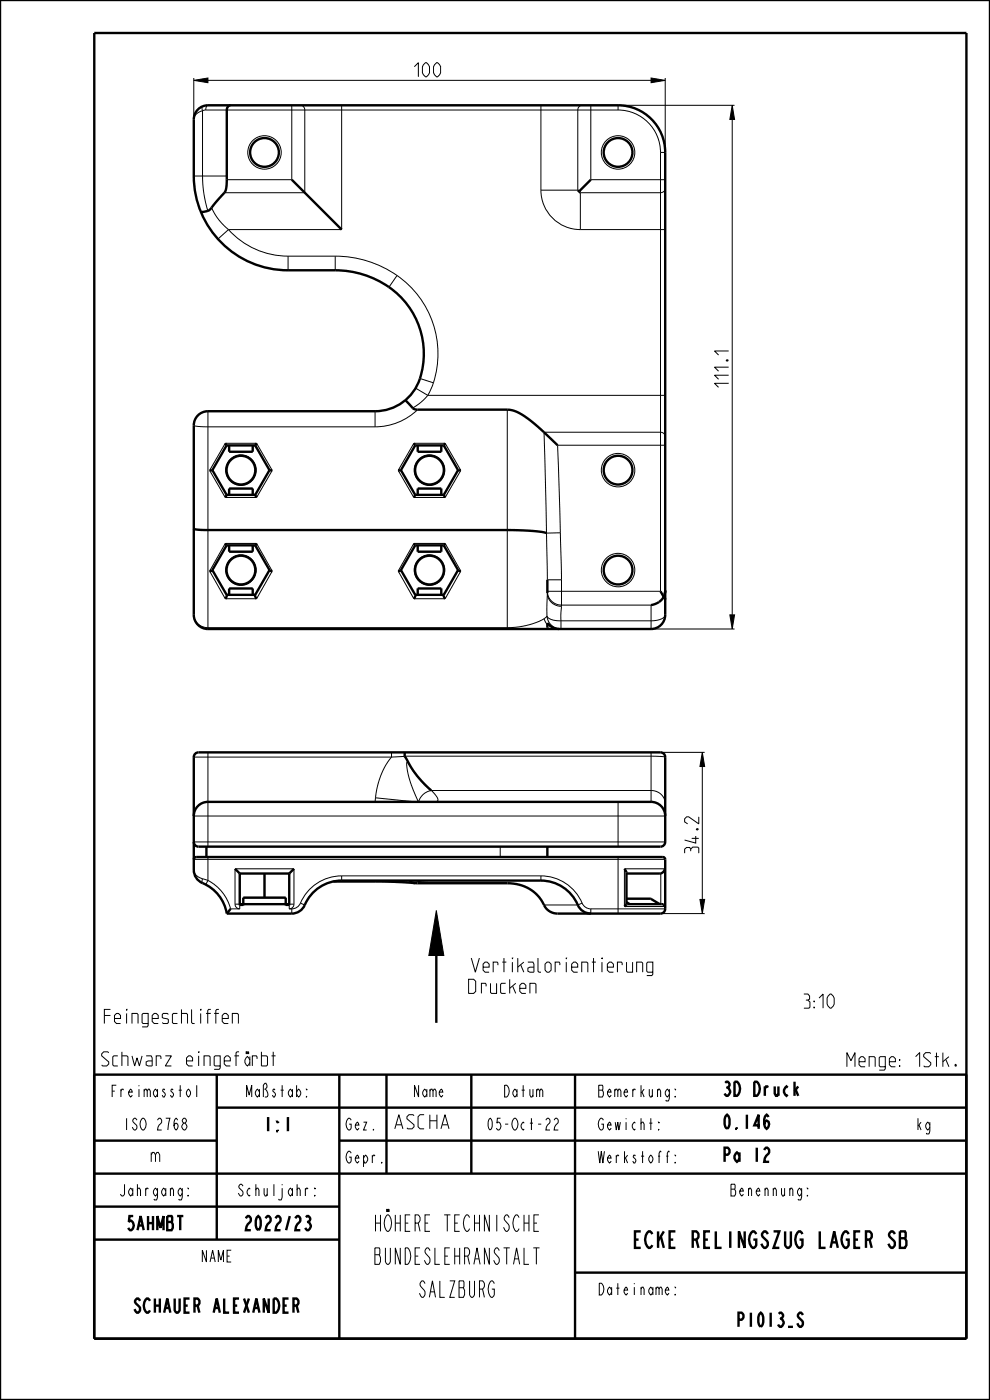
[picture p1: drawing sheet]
<svg xmlns="http://www.w3.org/2000/svg" width="210mm" height="297mm" viewBox="0 0 210 297" stroke-linecap="round" stroke-linejoin="round" font-family="sans-serif">
<path d="M41.1 17l3-.5v1zM138.1 16.5l3 .5-3 .5zM155.3 22.3l.5 3h-1zM154.8 130.4h1l-.5 3zM149 159.6l.5 3h-1zM148.5 190.8h1l-.5 3zM92.6 193.2l1.5 9.5h-3.1z" fill="#000"/>
<g fill="none" stroke="#000" stroke-width=".21">
<path d="M41.1 17l3-.5v1zM41.1 16.5v8.8a2.16 2.16 0 0 1 1.9-1.8M44.1 17h94M138.1 16.5l3 .5-3 .5zM141.1 16.5v15.8h-1M41.1 37.3h7M43 23.5v15.3l.4 3 .7 2.9M43 22.6l-.2 .3 .2 .6M43.6 23.3l-.6 .2M43.6 23.3h87.5M44.1 22.3l-.3 .3-.2 .7M61.9 22.3v15.8h-13.8"/>
<path d="M63.7 22.3l.6 .3 .3 .6 .1 17.7h-17.1M72.5 22.3v26.4h-24M114.7 22.3v18M123.5 22.3l-.6 .3-.3 .6v17.1h-7.9M125.3 22.3v15.8h15.8M131.1 23.3a9 9 0 0 1 9 9M140.1 32.3v93.1h-24a2.96 2.96 0 0 0 3 3h19v5h17.7M141.1 40l-.2 .6-.7 .3h-17.1v7.8M155.3 22.3l.5 3h-1zM155.3 25.3v105.1M155.8 22.3h-24.7v1M44.9 44.1a12.3 12.3 0 0 0 3.6 4.6"/>
<path d="M48.5 48.7a17 17 0 0 0 12.6 5.6M48.5 48.7l-2.3 2M61.1 54.3v3M61.1 54.3h10M71.1 54.3a23 23 0 0 1 13.1 4.1M71.1 54.3v3M84.2 58.4a20.2 20.2 0 0 1 7.7 22.8M84.2 58.4l-1.7 2.5M114.7 40.3a8.4 8.4 0 0 0 8.4 8.4M123.1 48.7h18M41.1 90.2l.8 .3 2 .1h35.7M44.1 87.2v46.2"/>
<path d="M47.8 94h6.6l3.3 5.8-3.3 5.7h-6.6l-3.3-5.7zM48.6 95.8h5M79.6 87.2v3.4M87.8 94h6.6l3.3 5.8-3.3 5.7h-6.6l-3.3-5.7zM88.2 82.3l2.5 1.6M88.6 86.9a13 13 0 0 1-9 3.7M88.6 95.8h5M89.1 80.3l2.8 .9M90.7 83.9l-1.4 1.5-1.8 1.2M90.7 83.9h50.4M91.9 81.2l-1.2 2.7M107.6 86.9v46.5"/>
<path d="M141.1 92.6l-.3-.6-.7-.3h-24.7l.7 31.3h3M141.1 94.5h-22.8l.6 18.5M47.8 115.3h6.6l3.3 5.9-3.3 5.8h-6.6l-3.3-5.8zM48.6 117h5M48.6 103.7h5M87.8 115.3h6.6l3.3 5.9-3.3 5.8h-6.6l-3.3-5.8zM88.6 117h5M88.6 103.7h5M118.9 113l.2 10M118.9 113l-3 .1M41.1 130.4a2.87 2.87 0 0 0 3 2.8h63.5a15.8 15.8 0 0 0 7.8-1.9M48.6 124.9h5"/>
<path d="M88.6 124.9h5M115.4 131.3l.7 1.2M116 130.7a2.99 2.99 0 0 0 3 2.7v-1.7M116 130.7a3.2 3.2 0 0 0 3 1M116 130.7l-.6 .6M116.1 132.2l1.1 .9 1.4 .3M116.1 133.2l1.3 .2v-.2M119.1 128.6a2.9 2.9 0 0 1-3-2.8l-.1 4.9M119.1 128.6l-.1 3.1M119.1 123v5.6M141.1 130.4a2.48 2.48 0 0 1-2.5 1.3h-19.6M154.8 130.4h1l-.5 3z"/>
<path d="M44.1 159.6v20M83.1 159.6v1M138.1 159.6v10.5M140.1 159.6h9.4M149 159.6l.5 3h-1zM41.1 178.6h100M41.1 173.1h100M41.1 160.6h42M79.6 169.2v.9M79.6 169.2l8.5 .9M83.1 160.6a15.9 15.9 0 0 0-3.5 8.6M85.8 160.4h52.3l3 .2"/>
<path d="M85.9 160.5l-2.8 .1M91.5 167.7h.1M91.5 167.7a3.4 3.4 0 0 0-2.7 2.4M91.5 167.7a22.4 22.4 0 0 1-4.8-5.6l-.3-.4a4.3 4.3 0 0 0 .2 2.7l.7 2.2 1.5 3.6M91.5 167.7h46.6a2.89 2.89 0 0 1 3 2.8M91.5 167.7l1 1a.93 .93 0 0 1 .3 1.3l-.7 .1M106.1 179.6v2.2M131.1 170.1v9.5M149 162.6v28.2M41.1 184.6a2.16 2.16 0 0 0 1.9 1.8M41.1 182.3h100M43 186.4l1.1 .4"/>
<path d="M43 186.4l-.2 .6 .2 .3M44.1 186.8a9.5 9.5 0 0 1 4.8 6h2M44.1 181.8v5M44.1 186.8l-.5 .9M49.9 191.8l.2 .7 .8 .3M49.9 191.8h1M51.6 192.1h-.7v.7M51.6 190.5h9M60.6 192.1h.8v.7M61.4 191.8h1M61.4 192.8h.5M61.9 192.8v1"/>
<path d="M62.4 191.8l-.3 .7-.7 .3M62.4 191.8v-7.5h-12.5v7.5M63.7 191.6a2 2 0 0 1-1.8 1.2M63.7 191.6l1 .4M72.5 185.8a9.5 9.5 0 0 0-8.8 5.8M72.5 185.8v1M72.5 185.8h42.2M79.6 186.8v.2M90.7 186.8l-3.2 .4M92.6 193.2l1.5 9.5h-3.1zM114.7 185.8a9.5 9.5 0 0 1 8.8 5.8M114.7 185.8v1"/>
<path d="M123.5 191.6a2 2 0 0 0 1.8 1.2M123.5 191.6l-.9 .4h-7.2M125.3 192.8v1M125.3 192.8h15.8M131.1 181.8v12M132.5 184.3h8.5v8h-8.5zM132.9 190.7h5.2M140.1 193.8h9.4M140.2 185.3v6.5M148.5 190.8h1l-.5 3z"/>
<circle cx="56.1" cy="32.3" r="3.6"/>
<circle cx="131.1" cy="32.3" r="3.6"/>
<circle cx="51.1" cy="99.7" r="3.3"/>
<circle cx="91.1" cy="99.7" r="3.3"/>
<circle cx="131.1" cy="99.7" r="3.6"/>
<circle cx="51.1" cy="120.9" r="3.3"/>
<circle cx="91.1" cy="120.9" r="3.3"/>
<circle cx="131.1" cy="120.9" r="3.6"/>
</g>
<g fill="none" stroke="#000" stroke-width=".51">
<path d="M0 0h210v297h-210zM20 7h185v277h-185zM42 23.2l1.2-.7 .9-.2h87a10 10 0 0 1 10 10v98.1a3 3 0 0 1-3 3h-94a3 3 0 0 1-3-3v-40.2a3 3 0 0 1 3-3h35.5a10.3 10.3 0 0 0 10.1-9.8 17.7 17.7 0 0 0-14.2-19.6l-3.3-.4-11.1-.1a20 20 0 0 1-20-20v-12l.3-1.3zM48.9 22.3l-.5 .3-.3 .7v14.8a3.9 3.9 0 0 1-1.5 3.8l-1.7 2.2a2.32 2.32 0 0 1-2.3 .8M61.9 38.1l10.6 10.6M125.3 38.1l-2.4 2.5M122.6 40.3l.3 .3M122.9 40.6l.2 .3M45 99.7l-.5 .1M45 99.7l3.1 5.3M47.8 94l.3 .5M48.1 94.5h6"/>
<path d="M48.1 94.5l-3.1 5.2M48.6 94.5v1.3h5v-1.3M54.1 94.5l3.1 5.2M54.4 94l-.3 .5M57.2 99.7l-3.1 5.3M57.2 99.7l.5 .1M85 99.7l-.5 .1M85 99.7l3.1 5.3M85.9 84.9l.7 .6a2.6 2.6 0 0 0 1.7 1.4h19.3a8.2 8.2 0 0 1 5 2.4l2.8 2.4M87.8 94l.3 .5M88.1 94.5h6M88.1 94.5l-3.1 5.2"/>
<path d="M88.6 94.5v1.3h5v-1.3M94.1 94.5l3.1 5.2M94.4 94l-.3 .5M97.2 99.7l-3.1 5.3M97.2 99.7l.5 .1M115.4 91.7h.1M115.4 91.7l2.9 2.8M41.1 112.2l.8 .2h1.9h63.8a36.2 36.2 0 0 1 8.3 .7M47.8 115.3l.3 .4h6M48.1 105h6M48.1 115.7l-3.1 5.3M48.1 105l-.3 .5"/>
<path d="M48.6 105v-1.4h5v1.4M48.6 115.7v1.3h5v-1.3M54.1 105l.3 .5M54.1 115.7l3.1 5.3 .5 .2M54.4 115.3l-.3 .4M87.8 115.3l.3 .4M88.1 115.7h6M88.1 115.7l-3.1 5.3-.5 .2M88.1 105h6M88.1 105l-.3 .5M88.6 115.7v1.3h5v-1.3M88.6 105v-1.4h5v1.4"/>
<path d="M94.1 105l.3 .5M94.1 115.7l3.1 5.3 .5 .2M94.4 115.3l-.3 .4M45 121l-.5 .2M45 120.9l3.1 5.3M48.1 126.2h6M48.1 126.2l-.3 .8M48.6 126.2v-1.4h5v1.4M57.2 120.9l-3.1 5.3 .3 .8M85 120.9l3.1 5.3M88.1 126.2h6M88.1 126.2l-.3 .8"/>
<path d="M88.6 126.2v-1.4h5v1.4M94.1 126.2l.3 .8M97.2 120.9l-3.1 5.3M116.1 132.2a3.1 3.1 0 0 0 2.5 1.2M116.1 123v2.8M116.1 132.2v1M140.1 125.4l.7 1.2M140.8 126.6a3.6 3.6 0 0 1-2.7 1.8M140.8 126.5l.3 .7M140.9 126.2l-.1 .4M141 126.2h-.1M141.1 125.3l-.1 .8"/>
<path d="M141.1 125.3l-.1 .9M141.1 125.2v.1M85.9 159.6l-.1 .8a23.2 23.2 0 0 0 5.7 7.3M41.1 178.6a1 1 0 0 0 1 1h98a1 1 0 0 0 1-1v-18a1 1 0 0 0-1-1h-98a1 1 0 0 0-1 1v24a3.3 3.3 0 0 0 2.7 3.1 8.5 8.5 0 0 1 4.3 6.1M41.1 173.1a3 3 0 0 1 3-3h94a3 3 0 0 1 3 3M43.8 179.6v2.2M116.1 179.6v2.2M41.1 182.3l.1-.2 .4-.3h99l.4 .3 .1 .2v10.5a1 1 0 0 1-1 1h-21.8a3.4 3.4 0 0 1-3.2-2.4 8.2 8.2 0 0 0-7.5-4l-19.6-.1M48.1 193.8h13.8a3 3 0 0 0 2.8-1.8 8.5 8.5 0 0 1 7.8-5.2h42.2a8.7 8.7 0 0 1 8.1 5.7 3 3 0 0 0 2.5 1.3M48.9 192.8l-.8 1M49.9 184.3l1 1M50.9 185.3v6.8"/>
<path d="M50.9 192h.7M50.9 191.8h10.5M50.9 185.3h10.5M51.6 192.1v-1.7h9v1.7M56.1 185.3v5.1M60.6 192h.8M61.4 185.3v6.8M62.4 184.3l-1 1M70.7 187h10.7l6.6 .3M86.9 186.8l.5 .4 .6 .1M132.5 184.3l.4 .8v6.8M132.9 191.9l-.4 .4"/>
<path d="M132.9 191.9l7.5-.1 .4 .2 .2 .3M132.9 190.6h5.1l1.9 1.2M132.9 191.4l.7 .4M141 184.3l-.3 .7-.6 .3h-7.2M92.6 202.7v14.3M20 228h185v56M46 235h159M46 228v35M72 228v56M82 228v21M100 228v21M122 228v56"/>
<path d="M20 242h26M20 249h185M20 256h52M72 242h133M20 263h52M122 270h83"/>
<circle cx="56.1" cy="32.3" r="3.1"/>
<circle cx="131.1" cy="32.3" r="3.1"/>
<circle cx="51.1" cy="99.7" r="3.1"/>
<circle cx="91.1" cy="99.7" r="3.1"/>
<circle cx="131.1" cy="99.7" r="3.1"/>
<circle cx="51.1" cy="120.9" r="3.1"/>
<circle cx="91.1" cy="120.9" r="3.1"/>
<circle cx="131.1" cy="120.9" r="3.1"/>
</g>
<g font-size="4.6">
<text x="77.1" y="261.2">HÖHERE TECHNISCHE</text>
<text x="77.1" y="268.2">BUNDESLEHRANSTALT</text>
<text x="130.7" y="264.7">ECKE RELINGSZUG LAGER SB</text>
<text x="87.6" y="275.2">SALZBURG</text>
</g>
<g font-size="3.9">
<text x="87.9" y="16.3">100</text>
<text x="154.6" y="82.2" transform="rotate(-90 154.6 82.2)">111.1</text>
<text x="148.2" y="181" transform="rotate(-90 148.2 181)">34.2</text>
<text x="99.4" y="206.2">Vertikalorientierung</text>
<text x="99.4" y="210.7">Drucken</text>
<text x="168.4" y="213.9">3:10</text>
<text x="21.6" y="217.1">Feingeschliffen</text>
<text x="21.6" y="226.1">Schwarz eingefärbt</text>
<text x="179.1" y="226.3">Menge: 1Stk.</text>
<text x="153.2" y="232.5">3D Druck</text>
<text x="55.5" y="240">1:1</text>
<text x="83.2" y="239.5">ASCHA</text>
<text x="153.2" y="239.5">0.146</text>
<text x="31.6" y="246.5">m</text>
<text x="153.2" y="246.5">Pa 12</text>
<text x="26" y="261">5AHMBT</text>
<text x="50.8" y="261">2022/23</text>
<text x="26.1" y="278.5">SCHAUER ALEXANDER</text>
<text x="155.3" y="281.5">P1013_S</text>
</g>
<g font-size="3.3">
<text x="22.3" y="232.7">Freimasstol</text>
<text x="51.2" y="232.7">Maßstab:</text>
<text x="87.1" y="232.7">Name</text>
<text x="106.1" y="232.7">Datum</text>
<text x="127.1" y="232.7">Bemerkung:</text>
<text x="25.2" y="239.7">ISO 2768</text>
<text x="73.2" y="239.7">Gez.</text>
<text x="102.2" y="239.7">05-Oct-22</text>
<text x="127.1" y="239.7">Gewicht:</text>
<text x="194.2" y="239.7">kg</text>
<text x="73.2" y="246.7">Gepr.</text>
<text x="127.1" y="246.7">Werkstoff:</text>
<text x="24.2" y="253.7">Jahrgang:</text>
<text x="49.2" y="253.7">Schuljahr:</text>
<text x="153.7" y="253.7">Benennung:</text>
<text x="42.1" y="267.7">NAME</text>
<text x="127.1" y="274.7">Dateiname:</text>
</g>
</svg>
